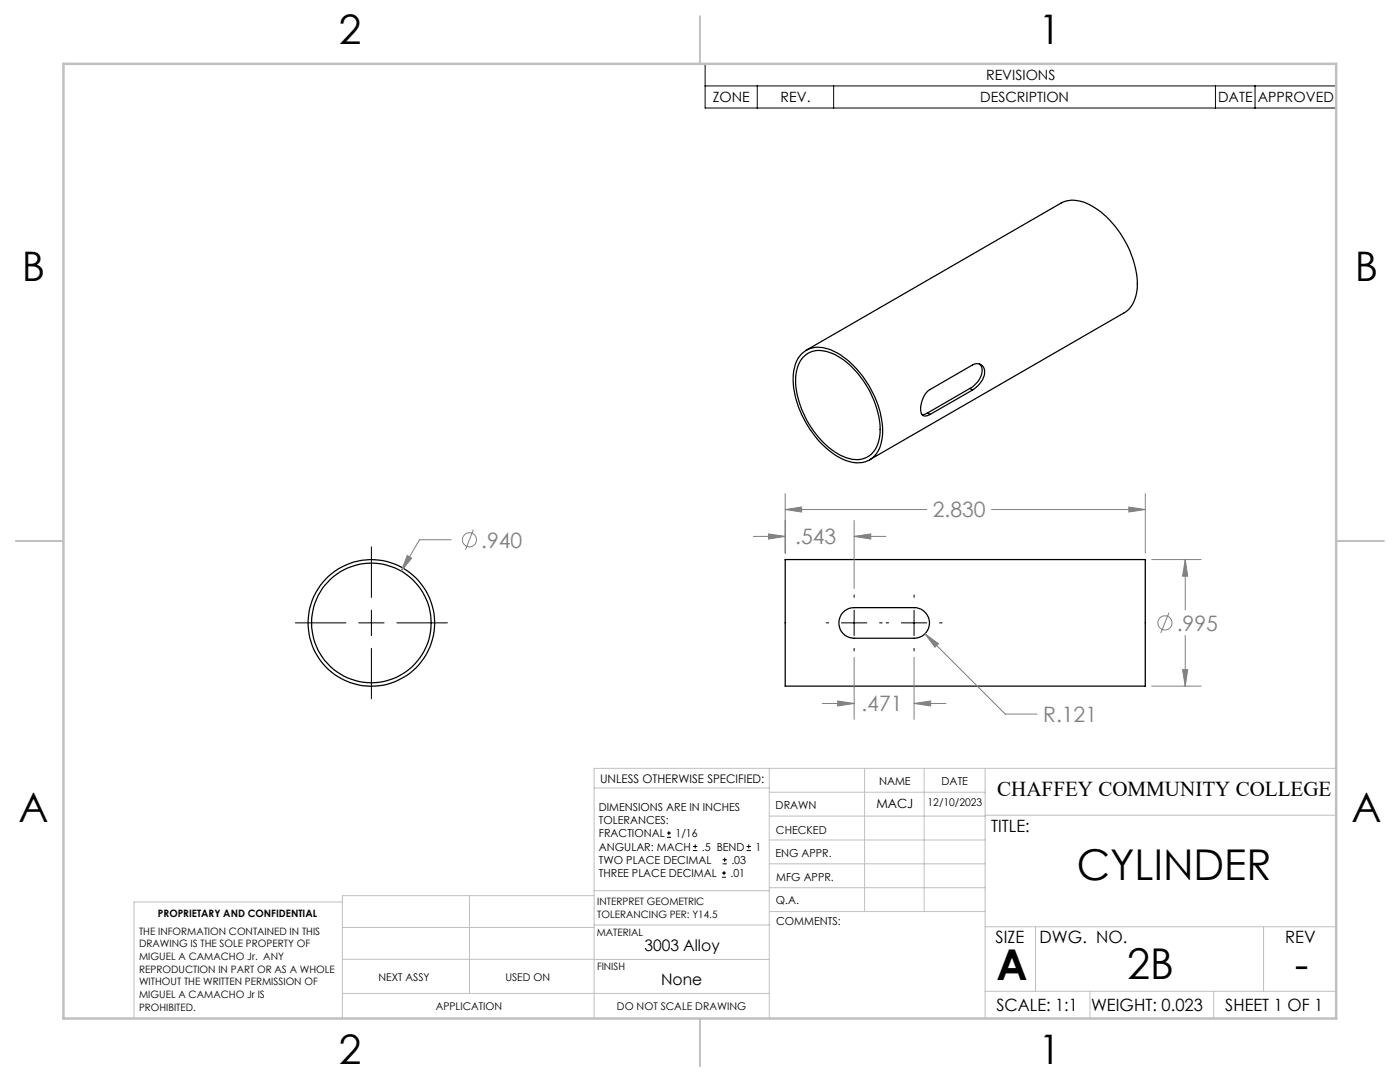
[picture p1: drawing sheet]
<svg xmlns="http://www.w3.org/2000/svg" width="279mm" height="216mm" viewBox="0 0 279 216" stroke-linecap="round" stroke-linejoin="round" font-family="sans-serif">
<g fill="none" stroke="#000" stroke-width=".25">
<path d="M160 70.6a5.2 5.2 0 0 1 5.9-.8 18.7 18.7 0 0 1 9.3 11 12.5 12.5 0 0 1 .3 8.8 4.8 4.8 0 0 1-6.7 2.3 17.8 17.8 0 0 1-9.1-9.9 13.3 13.3 0 0 1-.8-9.7l.4-.9zM160.3 71.2a4.8 4.8 0 0 1 5.8-.7 17.6 17.6 0 0 1 8.8 10.9 10.5 10.5 0 0 1-.2 8.2 4.7 4.7 0 0 1-6.3 1.5 17.5 17.5 0 0 1-8.9-10.9 10.5 10.5 0 0 1 .2-8.2zM160.9 69.9l50.8-29.4a6.4 6.4 0 0 1 6.8 1 19.6 19.6 0 0 1 8.5 15.8 6.2 6.2 0 0 1-2.6 5.1l-50.9 29.4M193.6 77.5l-8.5 4.9M193.6 77.5l.5 .3M194.1 77.8a4.7 4.7 0 0 0 2.4-3.8 1.53 1.53 0 0 0-2.4-1.2l-8.5 4.9a4.6 4.6 0 0 0-1.6 5 1.23 1.23 0 0 0 1.6 0M194.1 77.8l-8.5 4.9M195.5 72.6a2.19 2.19 0 0 1 .1 2.9l-.6 .8-1.4 1.2M185.1 82.4l-.6 .3h-.5M185.1 82.4l.5 .3M156.7 111.7h71.9v25.2h-71.9zM168.2 122.2a2.99 2.99 0 0 1 2.3-1h11.9a3.1 3.1 0 0 1 3.1 3.1 3.1 3.1 0 0 1-3.1 3.1h-11.9a3 3 0 0 1-2.8-1.9 3 3 0 0 1 .5-3.3z"/>
<circle cx="74.1" cy="124.3" r="11.9"/>
<circle cx="74.1" cy="124.3" r="12.6"/>
</g>
<g fill="none" stroke="#808080" stroke-width=".2">
<path d="M156.7 98.5v11.9M228.6 98.5v11.9M81.3 110.8l.9 .6-2.1 2.5zM90.1 107.7h-6.4l-3.6 6.2M94.5 105.7l-1.6 4M150.4 107h6.3M153.4 106.5l3.3 .5-3.3 .6zM156.7 101.7l3.3-.5v1zM156.7 101.7h28.3M170.5 107l3.3-.5v1.1zM170.5 103.9v13.5M170.5 107h6.3"/>
<path d="M197.9 101.7h30.7M225.3 101.2l3.3 .5-3.3 .5zM229.8 111.7h9.9M236.5 111.7l.5 3.3h-1zM236.5 111.7v10M167.2 139.9l3.3 .5-3.3 .5zM170.5 131.2v12.3M182.4 131.2v12.3M184.6 126.5l2.7 1.9-.7 .8zM184.6 126.5l16 16h6.4M229.8 136.9h9.9M233.3 122.3l-1.6 4"/>
<path d="M236 133.6h1l-.5 3.3zM236.5 126.8v10.1M164.1 140.4h6.4M182.4 140.4l3.3-.5v1zM182.4 140.4h6.4"/>
<circle cx="93.7" cy="107.7" r="1.41"/>
<circle cx="232.5" cy="124.3" r="1.4"/>
</g>
<g fill="none" stroke="#000" stroke-width=".2">
<path d="M140.7 12.7h126v8.9h-126zM140.7 17.1h126M151.1 17.1v4.5M166.4 17.1v4.5M242.6 17.1v4.5M250.5 17.1v4.5M74.1 109.1v10.1M170.5 118.7v.5M182.4 118.7v.5M58.9 124.3h10.1M71.6 124.3h5.1M74.1 121.7v5.1"/>
<path d="M74.1 129.4v10.1M79.2 124.3h10.1M164.9 124.3h.5M167.9 124.3h5.1M170.5 121.7v5.1M170.5 129.4v.5M175.5 124.3h.6M176.8 124.3h.5M179.9 124.3h5.1M182.4 121.7v5.1M182.4 129.4v.5M187.5 124.3h.5"/>
<path d="M133.1 167.1h.8M133.1 166.2h.8M133.5 165.8v.9M138.3 169.7h.8M138.3 168.9h.8M138.7 168.5v.8M144.1 175h.8M144.1 174.2h.8M144.2 172.4h.9M144.2 171.6h.9M144.5 173.8v.8M144.6 171.1v.9"/>
<path d="M149 169.7h.9M149 168.9h.9M149.4 168.5v.8"/>
</g>
<g fill="none" stroke="#c0c0c0" stroke-width=".2">
<path d="M118.6 157.2h34.9M153.5 153.3v49.9M153.5 158.1h43.1M172.5 153.3v28.6M184.4 153.3v28.6M196.6 153.3v49.9M266.7 153.3h-148.1v49.9M68.3 180h-41.6v23.2M93.7 178.7v19.5M118.6 178.7h-50.3v24.5M118.6 177.7h35M153.5 167.6h43.1"/>
<path d="M153.5 162.8h43.1M153.5 172.4h43.1M153.5 177.1h43.1M196.6 162.7h70.1M68.3 198.2h85.2M68.3 191.4l85.2 .1M68.3 185.1h50.3M118.6 184.6h35M153.6 181.9h43M196.6 197.8h70.1M196.6 184.9h70.1M206.7 184.9v12.9"/>
<path d="M217.5 197.8v5.4M242.2 197.8v5.4M252.2 184.9v12.9"/>
</g>
<path d="M139.7 3.2v9.5M3.1 107.9h9.6M266.7 107.9h9.5M139.7 203.2v9.6" fill="none" stroke="#c0c0c0" stroke-width=".25"/>
<path d="M12.7 12.7h254v190.5h-254z" fill="none" stroke="#c0c0c0" stroke-width=".5"/>
<path d="M81.3 110.8l-1.2 3.1 2.1-2.5zM156.7 101.7l3.3-.5v1zM225.3 101.2l3.3 .5-3.3 .5zM153.4 106.5l3.3 .5-3.3 .6zM170.5 107l3.3-.5v1.1zM184.6 126.5l2 2.7 .7-.8zM167.2 139.9l3.3 .5-3.3 .5zM182.4 140.4l3.3-.5v1zM236.5 111.7l.5 3.3h-1zM236 133.6h1l-.5 3.3z" fill="#808080"/>
<g font-size="8.5">
<text x="214.9" y="175.5">CYLINDER</text>
<text x="198.9" y="195.5">A</text>
<text x="224.9" y="195.4">2B</text>
<text x="258.4" y="195.4">-</text>
</g>
<g font-size="8.1">
<text x="67.6" y="8.9">2</text>
<text x="207.3" y="8.9">1</text>
<text x="4.4" y="56.2">B</text>
<text x="270.4" y="56.2">B</text>
<text x="3.7" y="164.1">A</text>
<text x="269.7" y="164.1">A</text>
<text x="67.6" y="212.4">2</text>
<text x="207.3" y="212.4">1</text>
</g>
<g font-size="4.2" fill="#808080">
<text x="186.2" y="103.3">2.830</text>
<text x="96" y="109.2">.940</text>
<text x="158.7" y="108.6">.543</text>
<text x="234.8" y="125.8">.995</text>
<text x="171.9" y="142">.471</text>
<text x="208.2" y="144.1">R.121</text>
</g>
<text font-size="4.2" x="199" y="158.7">CHAFFEY COMMUNITY COLLEGE</text>
<g font-size="3.4">
<text x="197.8" y="166">TITLE:</text>
<text x="198.7" y="188.1">SIZE</text>
<text x="207.5" y="188.1">DWG. NO.</text>
<text x="256.5" y="188.2">REV</text>
<text x="198.8" y="201.7">SCALE: 1:1</text>
<text x="217.7" y="201.8">WEIGHT: 0.023</text>
<text x="244.5" y="201.7">SHEET 1 OF 1</text>
</g>
<g font-size="3.2">
<text x="128.6" y="189.8">3003 Alloy</text>
<text x="132" y="196.6">None</text>
</g>
<g font-size="2.8">
<text x="196.8" y="16">REVISIONS</text>
<text x="142.2" y="20.4">ZONE</text>
<text x="155.8" y="20.4">REV.</text>
<text x="195.6" y="20.4">DESCRIPTION</text>
<text x="243.1" y="20.4">DATE</text>
<text x="251" y="20.4">APPROVED</text>
</g>
<text font-size="2.5" x="174.9" y="161.3">MACJ</text>
<text font-size="2.4" x="119.8" y="156.2">UNLESS OTHERWISE SPECIFIED:</text>
<g font-size="2.2">
<text x="119.5" y="161.8">DIMENSIONS ARE IN INCHES</text>
<text x="154.8" y="161.4">DRAWN</text>
<text x="175.4" y="156.6">NAME</text>
<text x="187.9" y="156.7">DATE</text>
<text x="119.5" y="164.4">TOLERANCES:</text>
<text x="119.5" y="167.1">FRACTIONAL</text>
<text x="134.8" y="167.1">1/16</text>
<text x="154.9" y="166.3">CHECKED</text>
<text x="119.5" y="172.4">TWO PLACE DECIMAL</text>
<text x="119.5" y="169.7">ANGULAR: MACH</text>
<text x="140.1" y="169.7">.5 BEND</text>
<text x="146" y="172.4">.03</text>
<text x="150.8" y="169.7">1</text>
<text x="154.8" y="171">ENG APPR.</text>
<text x="119.5" y="175">THREE PLACE DECIMAL</text>
<text x="145.8" y="175">.01</text>
<text x="154.9" y="175.7">MFG APPR.</text>
<text x="154.9" y="180.4">Q.A.</text>
<text x="154.9" y="184.6">COMMENTS:</text>
</g>
<g font-size="2.1">
<text x="185.1" y="160.7">12/10/2023</text>
<text x="75.5" y="195.7">NEXT ASSY</text>
<text x="100.9" y="195.7">USED ON</text>
<text x="86.9" y="201.5">APPLICATION</text>
<text x="123.1" y="201.6">DO NOT SCALE DRAWING</text>
</g>
<g font-size="2">
<text x="31.5" y="182.9">PROPRIETARY AND CONFIDENTIAL</text>
<text x="119.2" y="180.6">INTERPRET GEOMETRIC</text>
<text x="119.2" y="183.1">TOLERANCING PER: Y14.5</text>
<text x="27.8" y="186.5">THE INFORMATION CONTAINED IN THIS</text>
<text x="27.8" y="189">DRAWING IS THE SOLE PROPERTY OF</text>
<text x="27.8" y="191.6">MIGUEL A CAMACHO Jr. ANY</text>
<text x="119.1" y="186.7">MATERIAL</text>
<text x="27.8" y="194.1">REPRODUCTION IN PART OR AS A WHOLE</text>
<text x="27.8" y="196.6">WITHOUT THE WRITTEN PERMISSION OF</text>
<text x="119.1" y="193.5">FINISH</text>
<text x="27.8" y="199.1">MIGUEL A CAMACHO Jr IS</text>
<text x="27.8" y="201.7">PROHIBITED.</text>
</g>
</svg>
